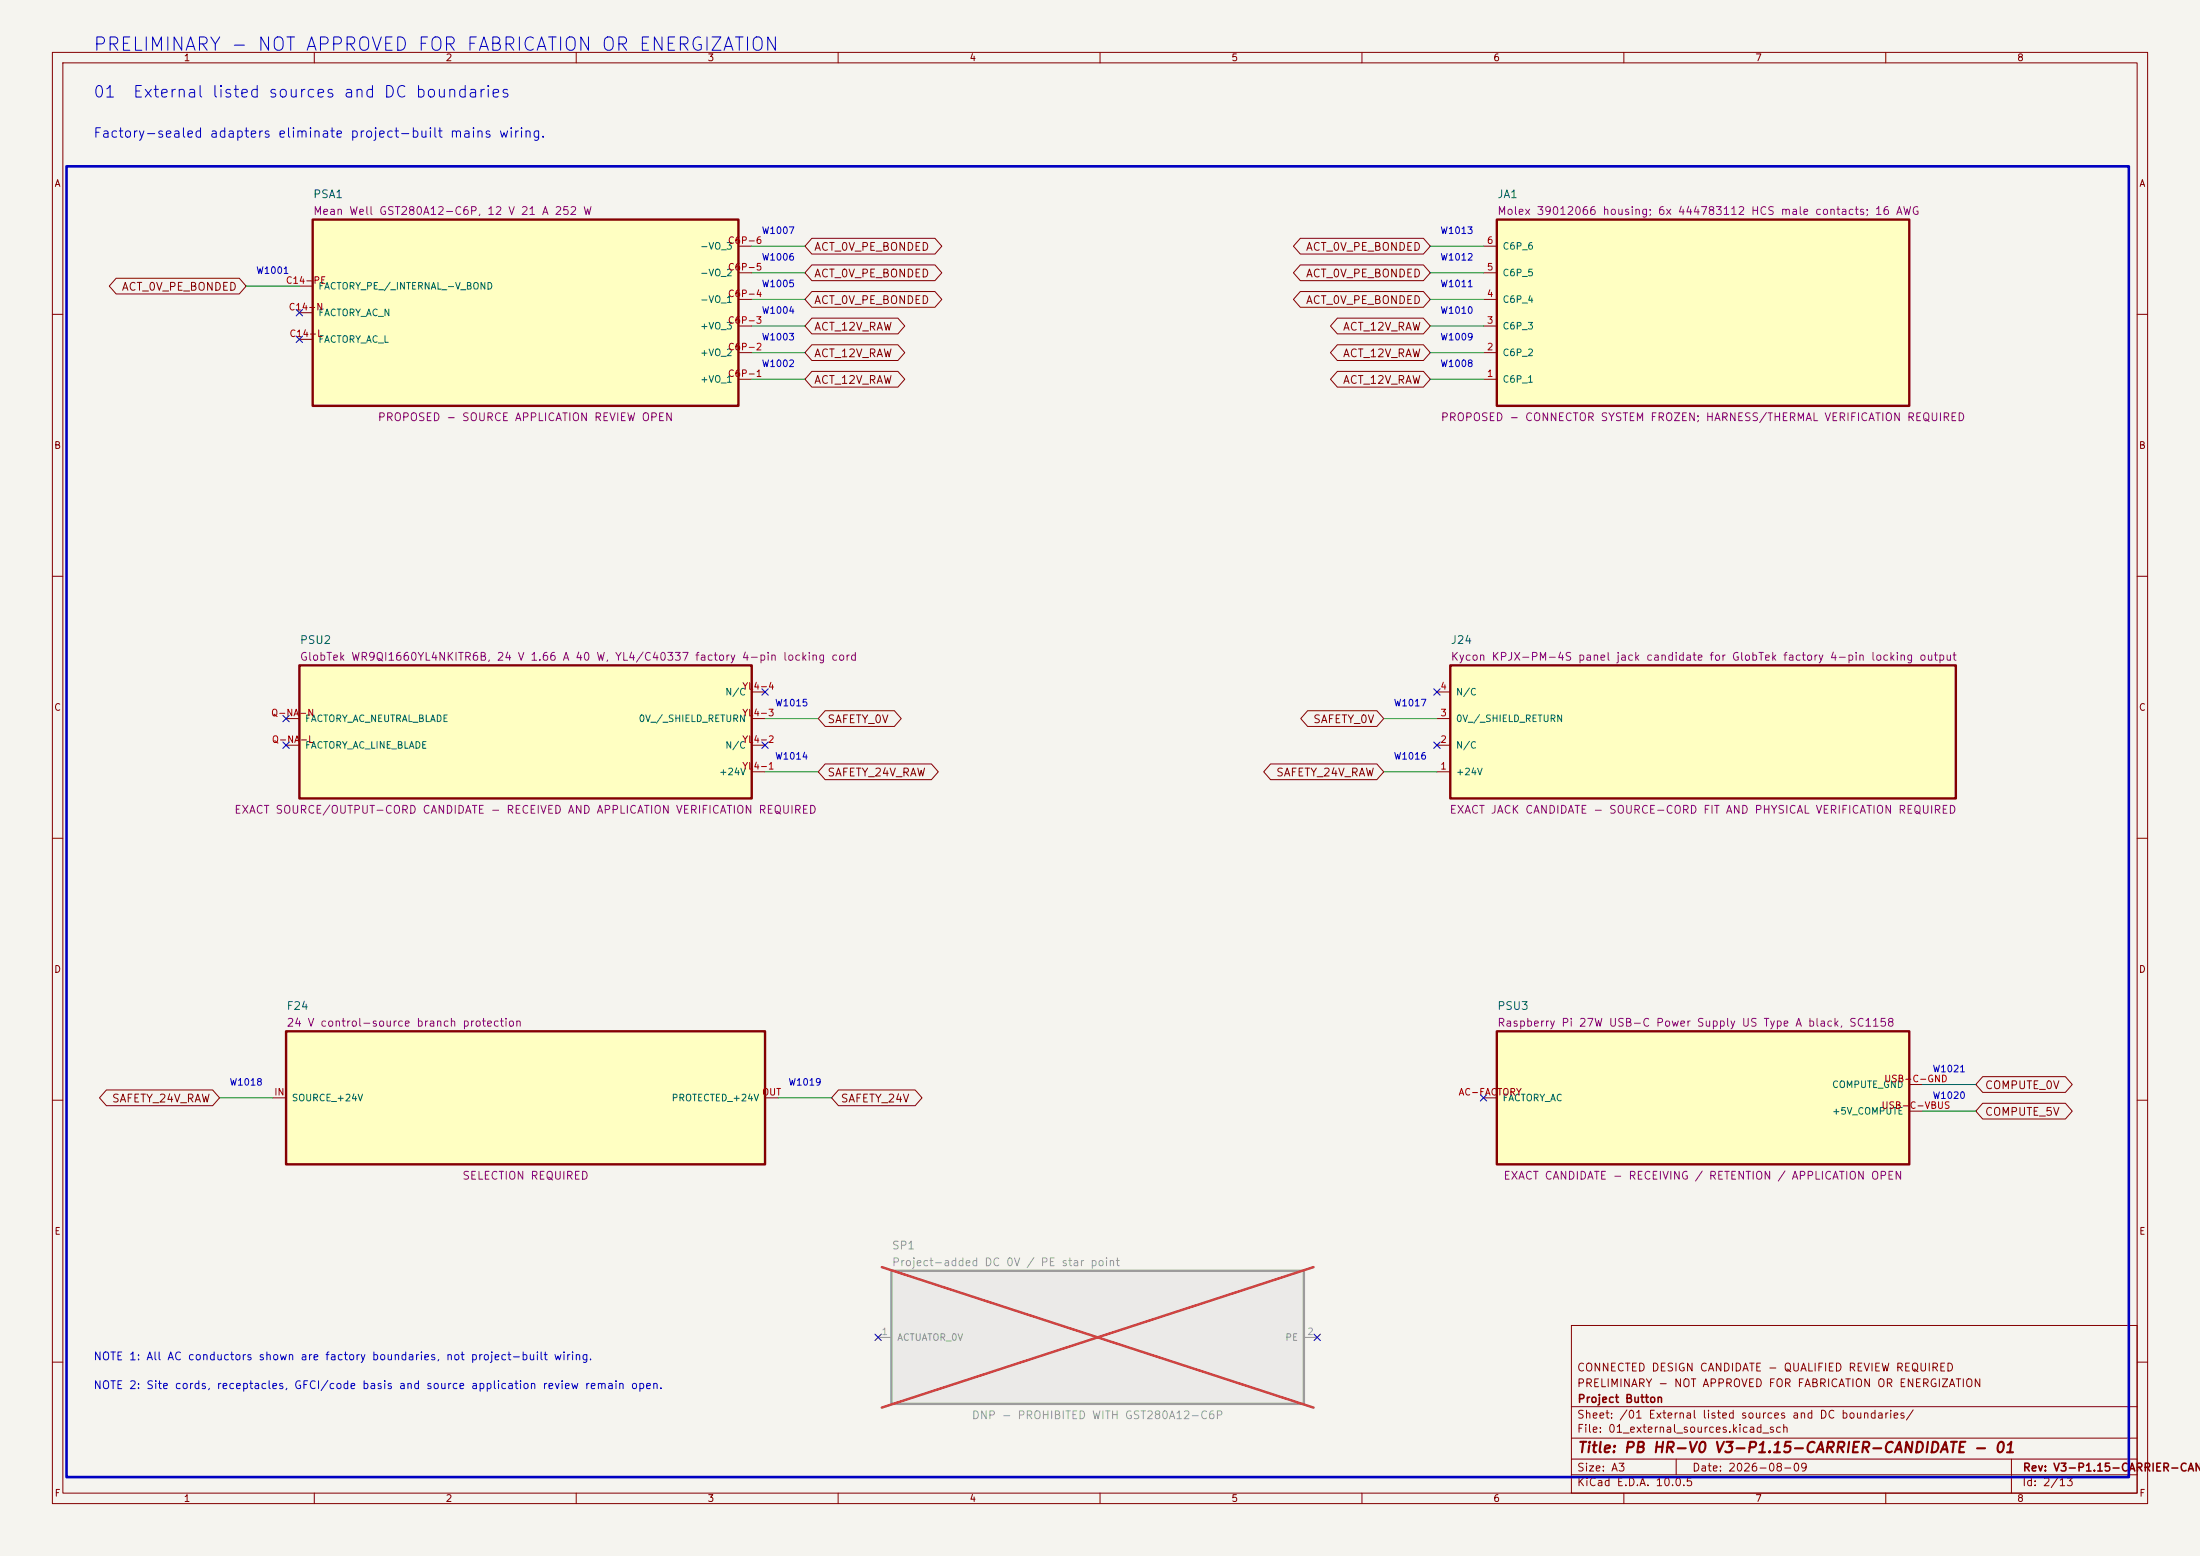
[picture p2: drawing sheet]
(kicad_sch
 (version 20250114) (generator "eeschema") (generator_version "10.0") (paper "A3")
 (title_block (title "PB HR-V0 V3-P1.15-CARRIER-CANDIDATE - 01") (date "2026-08-09") (rev "V3-P1.15-CARRIER-CANDIDATE")
  (company "Project Button") (comment 1 "PRELIMINARY - NOT APPROVED FOR FABRICATION OR ENERGIZATION") (comment 2 "CONNECTED DESIGN CANDIDATE - QUALIFIED REVIEW REQUIRED"))
 (lib_symbols (symbol "PBV3:PSA1"
   (pin_names (offset 1.016)) (exclude_from_sim no) (in_bom yes) (on_board yes)
   (property "Reference" "PSA1" (at -40.64 -21.78 0) (effects (font (size 1.50 1.50)) (justify left bottom)))
   (property "Value" "Mean Well GST280A12-C6P, 12 V 21 A 252 W" (at 0.00 0.00 0) (effects (font (size 1.50 1.50)) (hide yes)))
   (property "Footprint" "" (at 0.00 0.00 0) (effects (font (size 1.50 1.50)) (hide yes)))
   (property "Datasheet" "https://www.meanwell.com/Upload/PDF/GST280A/GST280A-SPEC.PDF" (at 0.00 0.00 0) (effects (font (size 1.50 1.50)) (hide yes)))
   (property "Description" "External Class I adapter. Pins 1-3 are +Vo and 4-6 are -Vo; -Vo is bonded to incoming PE inside the source. Do not add a second 0V/PE bond." (at 0.00 0.00 0) (effects (font (size 1.50 1.50)) (hide yes)))
   (property "Status" "PROPOSED - SOURCE APPLICATION REVIEW OPEN" (at 0.00 20.78 0) (effects (font (size 1.50 1.50)) (justify bottom)))
   (property "Evidence" "GST280A-SPEC 2026-04-03" (at 0.00 0.00 0) (effects (font (size 1.50 1.50)) (hide yes)))
   (property "Display" "Mean Well GST280A12-C6P, 12 V 21 A 252 W" (at -40.64 -18.58 0) (effects (font (size 1.50 1.50)) (justify left bottom)))
   (symbol "PSA1_0_1"
    (rectangle (start -40.64 -17.78) (end 40.64 17.78) (stroke (width 0.45) (type solid)) (fill (type background))))
   (symbol "PSA1_1_1" (pin passive line (at -43.18 -5.08 0) (length 2.54) (name "FACTORY AC L" (effects (font (size 1.27 1.27)))) (number "C14-L" (effects (font (size 1.27 1.27))))) (pin passive line (at -43.18 0.00 0) (length 2.54) (name "FACTORY AC N" (effects (font (size 1.27 1.27)))) (number "C14-N" (effects (font (size 1.27 1.27))))) (pin passive line (at -43.18 5.08 0) (length 2.54) (name "FACTORY PE / INTERNAL -V BOND" (effects (font (size 1.27 1.27)))) (number "C14-PE" (effects (font (size 1.27 1.27))))) (pin passive line (at 43.18 -12.70 180) (length 2.54) (name "+VO 1" (effects (font (size 1.27 1.27)))) (number "C6P-1" (effects (font (size 1.27 1.27))))) (pin passive line (at 43.18 -7.62 180) (length 2.54) (name "+VO 2" (effects (font (size 1.27 1.27)))) (number "C6P-2" (effects (font (size 1.27 1.27))))) (pin passive line (at 43.18 -2.54 180) (length 2.54) (name "+VO 3" (effects (font (size 1.27 1.27)))) (number "C6P-3" (effects (font (size 1.27 1.27))))) (pin passive line (at 43.18 2.54 180) (length 2.54) (name "-VO 1" (effects (font (size 1.27 1.27)))) (number "C6P-4" (effects (font (size 1.27 1.27))))) (pin passive line (at 43.18 7.62 180) (length 2.54) (name "-VO 2" (effects (font (size 1.27 1.27)))) (number "C6P-5" (effects (font (size 1.27 1.27))))) (pin passive line (at 43.18 12.70 180) (length 2.54) (name "-VO 3" (effects (font (size 1.27 1.27)))) (number "C6P-6" (effects (font (size 1.27 1.27))))))
   (embedded_fonts no))
(symbol "PBV3:JA1"
   (pin_names (offset 1.016)) (exclude_from_sim no) (in_bom yes) (on_board yes)
   (property "Reference" "JA1" (at -39.37 -21.78 0) (effects (font (size 1.50 1.50)) (justify left bottom)))
   (property "Value" "Molex 39012066 housing; 6x 444783112 HCS male contacts; 16 AWG" (at 0.00 0.00 0) (effects (font (size 1.50 1.50)) (hide yes)))
   (property "Footprint" "" (at 0.00 0.00 0) (effects (font (size 1.50 1.50)) (hide yes)))
   (property "Datasheet" "https://www.molex.com/en-us/products/part-detail/39012066" (at 0.00 0.00 0) (effects (font (size 1.50 1.50)) (hide yes)))
   (property "Description" "Mates the source's 39-01-2060-equivalent receptacle. Use six individual 16 AWG copper conductors, one per contact, and Molex tool 63819-0900. Pins 1-3 are +12 V and 4-6 are bonded 0 V. Do not hot-plug or use current sharing as a safety assumption." (at 0.00 0.00 0) (effects (font (size 1.50 1.50)) (hide yes)))
   (property "Status" "PROPOSED - CONNECTOR SYSTEM FROZEN; HARNESS/THERMAL VERIFICATION REQUIRED" (at 0.00 20.78 0) (effects (font (size 1.50 1.50)) (justify bottom)))
   (property "Evidence" "Molex 5559 and 44478 series data accessed 2026-08-06; PS-44476-001 rev D dated 2003-06-12; ATS-638190900 rev H dated 2015-08-28. Six-contact 16 AWG HCS project-side screen is 21 A / 3 = 7 A per contact versus the published 11 A HCS guideline. The adapter-side contact construction and real current division are not published, so received-harness thermal, crimp and current-division tests remain mandatory." (at 0.00 0.00 0) (effects (font (size 1.50 1.50)) (hide yes)))
   (property "Display" "Molex 39012066 housing; 6x 444783112 HCS male contacts; 16 AWG" (at -39.37 -18.58 0) (effects (font (size 1.50 1.50)) (justify left bottom)))
   (symbol "JA1_0_1"
    (rectangle (start -39.37 -17.78) (end 39.37 17.78) (stroke (width 0.45) (type solid)) (fill (type background))))
   (symbol "JA1_1_1" (pin passive line (at -41.91 -12.70 0) (length 2.54) (name "C6P 1" (effects (font (size 1.27 1.27)))) (number "1" (effects (font (size 1.27 1.27))))) (pin passive line (at -41.91 -7.62 0) (length 2.54) (name "C6P 2" (effects (font (size 1.27 1.27)))) (number "2" (effects (font (size 1.27 1.27))))) (pin passive line (at -41.91 -2.54 0) (length 2.54) (name "C6P 3" (effects (font (size 1.27 1.27)))) (number "3" (effects (font (size 1.27 1.27))))) (pin passive line (at -41.91 2.54 0) (length 2.54) (name "C6P 4" (effects (font (size 1.27 1.27)))) (number "4" (effects (font (size 1.27 1.27))))) (pin passive line (at -41.91 7.62 0) (length 2.54) (name "C6P 5" (effects (font (size 1.27 1.27)))) (number "5" (effects (font (size 1.27 1.27))))) (pin passive line (at -41.91 12.70 0) (length 2.54) (name "C6P 6" (effects (font (size 1.27 1.27)))) (number "6" (effects (font (size 1.27 1.27))))))
   (embedded_fonts no))
(symbol "PBV3:PSU2"
   (pin_names (offset 1.016)) (exclude_from_sim no) (in_bom yes) (on_board yes)
   (property "Reference" "PSU2" (at -43.18 -16.70 0) (effects (font (size 1.50 1.50)) (justify left bottom)))
   (property "Value" "GlobTek WR9QI1660YL4NKITR6B, 24 V 1.66 A 40 W, YL4/C40337 factory 4-pin locking cord" (at 0.00 0.00 0) (effects (font (size 1.50 1.50)) (hide yes)))
   (property "Footprint" "" (at 0.00 0.00 0) (effects (font (size 1.50 1.50)) (hide yes)))
   (property "Datasheet" "https://www.globtek.com/_0/WR9QI1660YL4NKITR6B/o" (at 0.00 0.00 0) (effects (font (size 1.50 1.50)) (hide yes)))
   (property "Description" "Factory-sealed Class II wall adapter with floating output and included interchangeable Q blade kit. Rev B specifies a 1200 mm UL 1185 16 AWG 1C-plus-shield output cord, YL4 four-pin locking plug, pin 1 +24 V, pin 3 return/shield, and pins 2/4 N/C. Output current limit is 110-160% with auto-recovery; full rated load is specified only through 40 C ambient and derates to 80% at 50 C. Do not connect until received identity, blade retention, plug identity, polarity, load/startup, abnormal-condition and site-use evidence are accepted." (at 0.00 0.00 0) (effects (font (size 1.50 1.50)) (hide yes)))
   (property "Status" "EXACT SOURCE/OUTPUT-CORD CANDIDATE - RECEIVED AND APPLICATION VERIFICATION REQUIRED" (at 0.00 15.70 0) (effects (font (size 1.50 1.50)) (justify bottom)))
   (property "Evidence" "GlobTek WR9QI1660YL4NKITR6B specification Rev B; current generated copy and product page rechecked 2026-08-08." (at 0.00 0.00 0) (effects (font (size 1.50 1.50)) (hide yes)))
   (property "Display" "GlobTek WR9QI1660YL4NKITR6B, 24 V 1.66 A 40 W, YL4/C40337 factory 4-pin locking cord" (at -43.18 -13.50 0) (effects (font (size 1.50 1.50)) (justify left bottom)))
   (symbol "PSU2_0_1"
    (rectangle (start -43.18 -12.70) (end 43.18 12.70) (stroke (width 0.45) (type solid)) (fill (type background))))
   (symbol "PSU2_1_1" (pin passive line (at -45.72 -2.54 0) (length 2.54) (name "FACTORY AC LINE BLADE" (effects (font (size 1.27 1.27)))) (number "Q-NA-L" (effects (font (size 1.27 1.27))))) (pin passive line (at -45.72 2.54 0) (length 2.54) (name "FACTORY AC NEUTRAL BLADE" (effects (font (size 1.27 1.27)))) (number "Q-NA-N" (effects (font (size 1.27 1.27))))) (pin passive line (at 45.72 -7.62 180) (length 2.54) (name "+24V" (effects (font (size 1.27 1.27)))) (number "YL4-1" (effects (font (size 1.27 1.27))))) (pin passive line (at 45.72 -2.54 180) (length 2.54) (name "N/C" (effects (font (size 1.27 1.27)))) (number "YL4-2" (effects (font (size 1.27 1.27))))) (pin passive line (at 45.72 2.54 180) (length 2.54) (name "0V / SHIELD RETURN" (effects (font (size 1.27 1.27)))) (number "YL4-3" (effects (font (size 1.27 1.27))))) (pin passive line (at 45.72 7.62 180) (length 2.54) (name "N/C" (effects (font (size 1.27 1.27)))) (number "YL4-4" (effects (font (size 1.27 1.27))))))
   (embedded_fonts no))
(symbol "PBV3:J24"
   (pin_names (offset 1.016)) (exclude_from_sim no) (in_bom yes) (on_board yes)
   (property "Reference" "J24" (at -48.26 -16.70 0) (effects (font (size 1.50 1.50)) (justify left bottom)))
   (property "Value" "Kycon KPJX-PM-4S panel jack candidate for GlobTek factory 4-pin locking output" (at 0.00 0.00 0) (effects (font (size 1.50 1.50)) (hide yes)))
   (property "Footprint" "" (at 0.00 0.00 0) (effects (font (size 1.50 1.50)) (hide yes)))
   (property "Datasheet" "https://www.kycon.com/Pub_Eng_Draw/KPJX-PM-4S.pdf" (at 0.00 0.00 0) (effects (font (size 1.50 1.50)) (hide yes)))
   (property "Description" "GlobTek identifies YL4 as the KPPX-4P connector type and the exact PSU2 drawing assigns only pin 1 +24 V and pin 3 return/shield; pins 2 and 4 are N/C. Kycon recommends KPJX-PM-4S for KPPX plugs. GlobTek still permits a connector 'or equal', so received plug identity, keyed plug/jack view, fit, continuity and polarity remain mandatory. No N/C pin may be repurposed." (at 0.00 0.00 0) (effects (font (size 1.50 1.50)) (hide yes)))
   (property "Status" "EXACT JACK CANDIDATE - SOURCE-CORD FIT AND PHYSICAL VERIFICATION REQUIRED" (at 0.00 15.70 0) (effects (font (size 1.50 1.50)) (justify bottom)))
   (property "Evidence" "GlobTek WR9QI1660YL4NKITR6B Rev B and YL4/KPPX-4P source records rechecked 2026-08-08; Kycon KPJX-PM catalog 0126 and KPJX-PM-4S drawing Rev C2 dated 2026-01-08." (at 0.00 0.00 0) (effects (font (size 1.50 1.50)) (hide yes)))
   (property "Display" "Kycon KPJX-PM-4S panel jack candidate for GlobTek factory 4-pin locking output" (at -48.26 -13.50 0) (effects (font (size 1.50 1.50)) (justify left bottom)))
   (symbol "J24_0_1"
    (rectangle (start -48.26 -12.70) (end 48.26 12.70) (stroke (width 0.45) (type solid)) (fill (type background))))
   (symbol "J24_1_1" (pin passive line (at -50.80 -7.62 0) (length 2.54) (name "+24V" (effects (font (size 1.27 1.27)))) (number "1" (effects (font (size 1.27 1.27))))) (pin passive line (at -50.80 -2.54 0) (length 2.54) (name "N/C" (effects (font (size 1.27 1.27)))) (number "2" (effects (font (size 1.27 1.27))))) (pin passive line (at -50.80 2.54 0) (length 2.54) (name "0V / SHIELD RETURN" (effects (font (size 1.27 1.27)))) (number "3" (effects (font (size 1.27 1.27))))) (pin passive line (at -50.80 7.62 0) (length 2.54) (name "N/C" (effects (font (size 1.27 1.27)))) (number "4" (effects (font (size 1.27 1.27))))))
   (embedded_fonts no))
(symbol "PBV3:F24"
   (pin_names (offset 1.016)) (exclude_from_sim no) (in_bom yes) (on_board yes)
   (property "Reference" "F24" (at -45.72 -16.70 0) (effects (font (size 1.50 1.50)) (justify left bottom)))
   (property "Value" "24 V control-source branch protection" (at 0.00 0.00 0) (effects (font (size 1.50 1.50)) (hide yes)))
   (property "Footprint" "" (at 0.00 0.00 0) (effects (font (size 1.50 1.50)) (hide yes)))
   (property "Datasheet" "" (at 0.00 0.00 0) (effects (font (size 1.50 1.50)) (hide yes)))
   (property "Description" "Separate protection function downstream of J24V1. Select only after source fault current, inrush, downstream conductor/connector limits, ambient, bundling, cable length, time-current coordination and jurisdiction are accepted." (at 0.00 0.00 0) (effects (font (size 1.50 1.50)) (hide yes)))
   (property "Status" "SELECTION REQUIRED" (at 0.00 15.70 0) (effects (font (size 1.50 1.50)) (justify bottom)))
   (property "Evidence" "" (at 0.00 0.00 0) (effects (font (size 1.50 1.50)) (hide yes)))
   (property "Display" "24 V control-source branch protection" (at -45.72 -13.50 0) (effects (font (size 1.50 1.50)) (justify left bottom)))
   (symbol "F24_0_1"
    (rectangle (start -45.72 -12.70) (end 45.72 12.70) (stroke (width 0.45) (type solid)) (fill (type background))))
   (symbol "F24_1_1" (pin passive line (at -48.26 0.00 0) (length 2.54) (name "SOURCE +24V" (effects (font (size 1.27 1.27)))) (number "IN" (effects (font (size 1.27 1.27))))) (pin passive line (at 48.26 0.00 180) (length 2.54) (name "PROTECTED +24V" (effects (font (size 1.27 1.27)))) (number "OUT" (effects (font (size 1.27 1.27))))))
   (embedded_fonts no))
(symbol "PBV3:PSU3"
   (pin_names (offset 1.016)) (exclude_from_sim no) (in_bom yes) (on_board yes)
   (property "Reference" "PSU3" (at -39.37 -16.70 0) (effects (font (size 1.50 1.50)) (justify left bottom)))
   (property "Value" "Raspberry Pi 27W USB-C Power Supply US Type A black, SC1158" (at 0.00 0.00 0) (effects (font (size 1.50 1.50)) (hide yes)))
   (property "Footprint" "" (at 0.00 0.00 0) (effects (font (size 1.50 1.50)) (hide yes)))
   (property "Datasheet" "https://www.raspberrypi.com/products/27w-power-supply/" (at 0.00 0.00 0) (effects (font (size 1.50 1.50)) (hide yes)))
   (property "Description" "The current Raspberry Pi configurator maps the selected US Type-A black model to SC1158 through manufacturer-generated approved-reseller links. The product brief specifies 5.1 V / 5 A and a 1.2 m captive 17 AWG cable. Received identity, site/receptacle suitability, cable and USB-C retention, load/startup/brownout, thermal behavior and physical verification remain open. Compute remains powered for diagnostics during E-stop and has no safety authority." (at 0.00 0.00 0) (effects (font (size 1.50 1.50)) (hide yes)))
   (property "Status" "EXACT CANDIDATE - RECEIVING / RETENTION / APPLICATION OPEN" (at 0.00 15.70 0) (effects (font (size 1.50 1.50)) (justify bottom)))
   (property "Evidence" "Raspberry Pi 27W USB-C Power Supply product brief RP-008245-DS-1, published October 2023; portal/product/configurator and US authorization records rechecked 2026-08-08. Selected model: US Type A black; manufacturer-generated DigiKey/Mouser links identify SC1158." (at 0.00 0.00 0) (effects (font (size 1.50 1.50)) (hide yes)))
   (property "Display" "Raspberry Pi 27W USB-C Power Supply US Type A black, SC1158" (at -39.37 -13.50 0) (effects (font (size 1.50 1.50)) (justify left bottom)))
   (symbol "PSU3_0_1"
    (rectangle (start -39.37 -12.70) (end 39.37 12.70) (stroke (width 0.45) (type solid)) (fill (type background))))
   (symbol "PSU3_1_1" (pin passive line (at -41.91 0.00 0) (length 2.54) (name "FACTORY AC" (effects (font (size 1.27 1.27)))) (number "AC-FACTORY" (effects (font (size 1.27 1.27))))) (pin passive line (at 41.91 -2.54 180) (length 2.54) (name "+5V COMPUTE" (effects (font (size 1.27 1.27)))) (number "USB-C-VBUS" (effects (font (size 1.27 1.27))))) (pin passive line (at 41.91 2.54 180) (length 2.54) (name "COMPUTE GND" (effects (font (size 1.27 1.27)))) (number "USB-C-GND" (effects (font (size 1.27 1.27))))))
   (embedded_fonts no))
(symbol "PBV3:SP1"
   (pin_names (offset 1.016)) (exclude_from_sim no) (in_bom yes) (on_board yes)
   (property "Reference" "SP1" (at -39.37 -16.70 0) (effects (font (size 1.50 1.50)) (justify left bottom)))
   (property "Value" "Project-added DC 0V / PE star point" (at 0.00 0.00 0) (effects (font (size 1.50 1.50)) (hide yes)))
   (property "Footprint" "" (at 0.00 0.00 0) (effects (font (size 1.50 1.50)) (hide yes)))
   (property "Datasheet" "" (at 0.00 0.00 0) (effects (font (size 1.50 1.50)) (hide yes)))
   (property "Description" "The source already bonds -V to PE. Do not fit SP1 or add a parallel robot-frame bond." (at 0.00 0.00 0) (effects (font (size 1.50 1.50)) (hide yes)))
   (property "Status" "DNP - PROHIBITED WITH GST280A12-C6P" (at 0.00 15.70 0) (effects (font (size 1.50 1.50)) (justify bottom)))
   (property "Evidence" "" (at 0.00 0.00 0) (effects (font (size 1.50 1.50)) (hide yes)))
   (property "Display" "Project-added DC 0V / PE star point" (at -39.37 -13.50 0) (effects (font (size 1.50 1.50)) (justify left bottom)))
   (symbol "SP1_0_1"
    (rectangle (start -39.37 -12.70) (end 39.37 12.70) (stroke (width 0.45) (type solid)) (fill (type background))))
   (symbol "SP1_1_1" (pin passive line (at -41.91 0.00 0) (length 2.54) (name "ACTUATOR 0V" (effects (font (size 1.27 1.27)))) (number "1" (effects (font (size 1.27 1.27))))) (pin passive line (at 41.91 0.00 180) (length 2.54) (name "PE" (effects (font (size 1.27 1.27)))) (number "2" (effects (font (size 1.27 1.27))))))
   (embedded_fonts no)))
 (text "PRELIMINARY - NOT APPROVED FOR FABRICATION OR ENERGIZATION" (exclude_from_sim no) (at 17.78 10.16 0) (effects (font (size 2.54 2.54)) (justify left bottom))) (text "01  External listed sources and DC boundaries" (exclude_from_sim no) (at 17.78 19.05 0) (effects (font (size 2.20 2.20)) (justify left bottom))) (text "Factory-sealed adapters eliminate project-built mains wiring." (exclude_from_sim no) (at 17.78 26.67 0) (effects (font (size 1.80 1.80)) (justify left bottom))) (rectangle (start 12.70 31.75) (end 406.40 281.94) (stroke (width 0.50) (type solid)) (fill (type none))) (no_connect (at 57.15 64.77))
(no_connect (at 57.15 59.69))
(wire (pts (xy 57.15 54.61) (xy 46.99 54.61)) (stroke (width 0) (type default)))
(global_label "ACT_0V_PE_BONDED" (shape bidirectional) (at 46.99 54.61 180) (fields_autoplaced yes) (effects (font (size 1.50 1.50)) (justify right))
    (property "Intersheetrefs" "${INTERSHEET_REFS}" (at 46.99 57.15 0) (effects (font (size 1.27 1.27)) (hide yes))))
(text "W1001" (exclude_from_sim no) (at 52.07 52.61 0) (effects (font (size 1.27 1.27)) (justify bottom)))
(wire (pts (xy 143.51 72.39) (xy 153.67 72.39)) (stroke (width 0) (type default)))
(global_label "ACT_12V_RAW" (shape bidirectional) (at 153.67 72.39 0) (fields_autoplaced yes) (effects (font (size 1.50 1.50)) (justify left))
    (property "Intersheetrefs" "${INTERSHEET_REFS}" (at 153.67 74.93 0) (effects (font (size 1.27 1.27)) (hide yes))))
(text "W1002" (exclude_from_sim no) (at 148.59 70.39 0) (effects (font (size 1.27 1.27)) (justify bottom)))
(wire (pts (xy 143.51 67.31) (xy 153.67 67.31)) (stroke (width 0) (type default)))
(global_label "ACT_12V_RAW" (shape bidirectional) (at 153.67 67.31 0) (fields_autoplaced yes) (effects (font (size 1.50 1.50)) (justify left))
    (property "Intersheetrefs" "${INTERSHEET_REFS}" (at 153.67 69.85 0) (effects (font (size 1.27 1.27)) (hide yes))))
(text "W1003" (exclude_from_sim no) (at 148.59 65.31 0) (effects (font (size 1.27 1.27)) (justify bottom)))
(wire (pts (xy 143.51 62.23) (xy 153.67 62.23)) (stroke (width 0) (type default)))
(global_label "ACT_12V_RAW" (shape bidirectional) (at 153.67 62.23 0) (fields_autoplaced yes) (effects (font (size 1.50 1.50)) (justify left))
    (property "Intersheetrefs" "${INTERSHEET_REFS}" (at 153.67 64.77 0) (effects (font (size 1.27 1.27)) (hide yes))))
(text "W1004" (exclude_from_sim no) (at 148.59 60.23 0) (effects (font (size 1.27 1.27)) (justify bottom)))
(wire (pts (xy 143.51 57.15) (xy 153.67 57.15)) (stroke (width 0) (type default)))
(global_label "ACT_0V_PE_BONDED" (shape bidirectional) (at 153.67 57.15 0) (fields_autoplaced yes) (effects (font (size 1.50 1.50)) (justify left))
    (property "Intersheetrefs" "${INTERSHEET_REFS}" (at 153.67 59.69 0) (effects (font (size 1.27 1.27)) (hide yes))))
(text "W1005" (exclude_from_sim no) (at 148.59 55.15 0) (effects (font (size 1.27 1.27)) (justify bottom)))
(wire (pts (xy 143.51 52.07) (xy 153.67 52.07)) (stroke (width 0) (type default)))
(global_label "ACT_0V_PE_BONDED" (shape bidirectional) (at 153.67 52.07 0) (fields_autoplaced yes) (effects (font (size 1.50 1.50)) (justify left))
    (property "Intersheetrefs" "${INTERSHEET_REFS}" (at 153.67 54.61 0) (effects (font (size 1.27 1.27)) (hide yes))))
(text "W1006" (exclude_from_sim no) (at 148.59 50.07 0) (effects (font (size 1.27 1.27)) (justify bottom)))
(wire (pts (xy 143.51 46.99) (xy 153.67 46.99)) (stroke (width 0) (type default)))
(global_label "ACT_0V_PE_BONDED" (shape bidirectional) (at 153.67 46.99 0) (fields_autoplaced yes) (effects (font (size 1.50 1.50)) (justify left))
    (property "Intersheetrefs" "${INTERSHEET_REFS}" (at 153.67 49.53 0) (effects (font (size 1.27 1.27)) (hide yes))))
(text "W1007" (exclude_from_sim no) (at 148.59 44.99 0) (effects (font (size 1.27 1.27)) (justify bottom))) (wire (pts (xy 283.21 72.39) (xy 273.05 72.39)) (stroke (width 0) (type default)))
(global_label "ACT_12V_RAW" (shape bidirectional) (at 273.05 72.39 180) (fields_autoplaced yes) (effects (font (size 1.50 1.50)) (justify right))
    (property "Intersheetrefs" "${INTERSHEET_REFS}" (at 273.05 74.93 0) (effects (font (size 1.27 1.27)) (hide yes))))
(text "W1008" (exclude_from_sim no) (at 278.13 70.39 0) (effects (font (size 1.27 1.27)) (justify bottom)))
(wire (pts (xy 283.21 67.31) (xy 273.05 67.31)) (stroke (width 0) (type default)))
(global_label "ACT_12V_RAW" (shape bidirectional) (at 273.05 67.31 180) (fields_autoplaced yes) (effects (font (size 1.50 1.50)) (justify right))
    (property "Intersheetrefs" "${INTERSHEET_REFS}" (at 273.05 69.85 0) (effects (font (size 1.27 1.27)) (hide yes))))
(text "W1009" (exclude_from_sim no) (at 278.13 65.31 0) (effects (font (size 1.27 1.27)) (justify bottom)))
(wire (pts (xy 283.21 62.23) (xy 273.05 62.23)) (stroke (width 0) (type default)))
(global_label "ACT_12V_RAW" (shape bidirectional) (at 273.05 62.23 180) (fields_autoplaced yes) (effects (font (size 1.50 1.50)) (justify right))
    (property "Intersheetrefs" "${INTERSHEET_REFS}" (at 273.05 64.77 0) (effects (font (size 1.27 1.27)) (hide yes))))
(text "W1010" (exclude_from_sim no) (at 278.13 60.23 0) (effects (font (size 1.27 1.27)) (justify bottom)))
(wire (pts (xy 283.21 57.15) (xy 273.05 57.15)) (stroke (width 0) (type default)))
(global_label "ACT_0V_PE_BONDED" (shape bidirectional) (at 273.05 57.15 180) (fields_autoplaced yes) (effects (font (size 1.50 1.50)) (justify right))
    (property "Intersheetrefs" "${INTERSHEET_REFS}" (at 273.05 59.69 0) (effects (font (size 1.27 1.27)) (hide yes))))
(text "W1011" (exclude_from_sim no) (at 278.13 55.15 0) (effects (font (size 1.27 1.27)) (justify bottom)))
(wire (pts (xy 283.21 52.07) (xy 273.05 52.07)) (stroke (width 0) (type default)))
(global_label "ACT_0V_PE_BONDED" (shape bidirectional) (at 273.05 52.07 180) (fields_autoplaced yes) (effects (font (size 1.50 1.50)) (justify right))
    (property "Intersheetrefs" "${INTERSHEET_REFS}" (at 273.05 54.61 0) (effects (font (size 1.27 1.27)) (hide yes))))
(text "W1012" (exclude_from_sim no) (at 278.13 50.07 0) (effects (font (size 1.27 1.27)) (justify bottom)))
(wire (pts (xy 283.21 46.99) (xy 273.05 46.99)) (stroke (width 0) (type default)))
(global_label "ACT_0V_PE_BONDED" (shape bidirectional) (at 273.05 46.99 180) (fields_autoplaced yes) (effects (font (size 1.50 1.50)) (justify right))
    (property "Intersheetrefs" "${INTERSHEET_REFS}" (at 273.05 49.53 0) (effects (font (size 1.27 1.27)) (hide yes))))
(text "W1013" (exclude_from_sim no) (at 278.13 44.99 0) (effects (font (size 1.27 1.27)) (justify bottom))) (no_connect (at 54.61 142.24))
(no_connect (at 54.61 137.16))
(wire (pts (xy 146.05 147.32) (xy 156.21 147.32)) (stroke (width 0) (type default)))
(global_label "SAFETY_24V_RAW" (shape bidirectional) (at 156.21 147.32 0) (fields_autoplaced yes) (effects (font (size 1.50 1.50)) (justify left))
    (property "Intersheetrefs" "${INTERSHEET_REFS}" (at 156.21 149.86 0) (effects (font (size 1.27 1.27)) (hide yes))))
(text "W1014" (exclude_from_sim no) (at 151.13 145.32 0) (effects (font (size 1.27 1.27)) (justify bottom)))
(no_connect (at 146.05 142.24))
(wire (pts (xy 146.05 137.16) (xy 156.21 137.16)) (stroke (width 0) (type default)))
(global_label "SAFETY_0V" (shape bidirectional) (at 156.21 137.16 0) (fields_autoplaced yes) (effects (font (size 1.50 1.50)) (justify left))
    (property "Intersheetrefs" "${INTERSHEET_REFS}" (at 156.21 139.70 0) (effects (font (size 1.27 1.27)) (hide yes))))
(text "W1015" (exclude_from_sim no) (at 151.13 135.16 0) (effects (font (size 1.27 1.27)) (justify bottom)))
(no_connect (at 146.05 132.08)) (wire (pts (xy 274.32 147.32) (xy 264.16 147.32)) (stroke (width 0) (type default)))
(global_label "SAFETY_24V_RAW" (shape bidirectional) (at 264.16 147.32 180) (fields_autoplaced yes) (effects (font (size 1.50 1.50)) (justify right))
    (property "Intersheetrefs" "${INTERSHEET_REFS}" (at 264.16 149.86 0) (effects (font (size 1.27 1.27)) (hide yes))))
(text "W1016" (exclude_from_sim no) (at 269.24 145.32 0) (effects (font (size 1.27 1.27)) (justify bottom)))
(no_connect (at 274.32 142.24))
(wire (pts (xy 274.32 137.16) (xy 264.16 137.16)) (stroke (width 0) (type default)))
(global_label "SAFETY_0V" (shape bidirectional) (at 264.16 137.16 180) (fields_autoplaced yes) (effects (font (size 1.50 1.50)) (justify right))
    (property "Intersheetrefs" "${INTERSHEET_REFS}" (at 264.16 139.70 0) (effects (font (size 1.27 1.27)) (hide yes))))
(text "W1017" (exclude_from_sim no) (at 269.24 135.16 0) (effects (font (size 1.27 1.27)) (justify bottom)))
(no_connect (at 274.32 132.08)) (wire (pts (xy 52.07 209.55) (xy 41.91 209.55)) (stroke (width 0) (type default)))
(global_label "SAFETY_24V_RAW" (shape bidirectional) (at 41.91 209.55 180) (fields_autoplaced yes) (effects (font (size 1.50 1.50)) (justify right))
    (property "Intersheetrefs" "${INTERSHEET_REFS}" (at 41.91 212.09 0) (effects (font (size 1.27 1.27)) (hide yes))))
(text "W1018" (exclude_from_sim no) (at 46.99 207.55 0) (effects (font (size 1.27 1.27)) (justify bottom)))
(wire (pts (xy 148.59 209.55) (xy 158.75 209.55)) (stroke (width 0) (type default)))
(global_label "SAFETY_24V" (shape bidirectional) (at 158.75 209.55 0) (fields_autoplaced yes) (effects (font (size 1.50 1.50)) (justify left))
    (property "Intersheetrefs" "${INTERSHEET_REFS}" (at 158.75 212.09 0) (effects (font (size 1.27 1.27)) (hide yes))))
(text "W1019" (exclude_from_sim no) (at 153.67 207.55 0) (effects (font (size 1.27 1.27)) (justify bottom))) (no_connect (at 283.21 209.55))
(wire (pts (xy 367.03 212.09) (xy 377.19 212.09)) (stroke (width 0) (type default)))
(global_label "COMPUTE_5V" (shape bidirectional) (at 377.19 212.09 0) (fields_autoplaced yes) (effects (font (size 1.50 1.50)) (justify left))
    (property "Intersheetrefs" "${INTERSHEET_REFS}" (at 377.19 214.63 0) (effects (font (size 1.27 1.27)) (hide yes))))
(text "W1020" (exclude_from_sim no) (at 372.11 210.09 0) (effects (font (size 1.27 1.27)) (justify bottom)))
(wire (pts (xy 367.03 207.01) (xy 377.19 207.01)) (stroke (width 0) (type default)))
(global_label "COMPUTE_0V" (shape bidirectional) (at 377.19 207.01 0) (fields_autoplaced yes) (effects (font (size 1.50 1.50)) (justify left))
    (property "Intersheetrefs" "${INTERSHEET_REFS}" (at 377.19 209.55 0) (effects (font (size 1.27 1.27)) (hide yes))))
(text "W1021" (exclude_from_sim no) (at 372.11 205.01 0) (effects (font (size 1.27 1.27)) (justify bottom))) (no_connect (at 167.64 255.27))
(no_connect (at 251.46 255.27)) (text "NOTE 1: All AC conductors shown are factory boundaries, not project-built wiring." (exclude_from_sim no) (at 17.78 260.00 0) (effects (font (size 1.50 1.50)) (justify left bottom))) (text "NOTE 2: Site cords, receptacles, GFCI/code basis and source application review remain open." (exclude_from_sim no) (at 17.78 265.50 0) (effects (font (size 1.50 1.50)) (justify left bottom)))
 (symbol
   (lib_id "PBV3:PSA1") (at 100.33 59.69 0) (unit 1) (exclude_from_sim no) (in_bom yes) (on_board yes) (dnp no)
   (property "Reference" "PSA1" (at 59.69 37.91 0) (effects (font (size 1.50 1.50)) (justify left bottom)))
   (property "Value" "Mean Well GST280A12-C6P, 12 V 21 A 252 W" (at 100.33 59.69 0) (effects (font (size 1.50 1.50)) (hide yes)))
   (property "Footprint" "" (at 100.33 59.69 0) (effects (font (size 1.50 1.50)) (hide yes)))
   (property "Datasheet" "https://www.meanwell.com/Upload/PDF/GST280A/GST280A-SPEC.PDF" (at 100.33 59.69 0) (effects (font (size 1.50 1.50)) (hide yes)))
   (property "Description" "External Class I adapter. Pins 1-3 are +Vo and 4-6 are -Vo; -Vo is bonded to incoming PE inside the source. Do not add a second 0V/PE bond." (at 100.33 59.69 0) (effects (font (size 1.50 1.50)) (hide yes)))
   (property "Status" "PROPOSED - SOURCE APPLICATION REVIEW OPEN" (at 100.33 80.47 0) (effects (font (size 1.50 1.50)) (justify bottom)))
   (property "Evidence" "GST280A-SPEC 2026-04-03" (at 100.33 59.69 0) (effects (font (size 1.50 1.50)) (hide yes)))
   (property "Display" "Mean Well GST280A12-C6P, 12 V 21 A 252 W" (at 59.69 41.11 0) (effects (font (size 1.50 1.50)) (justify left bottom))) (pin "C6P-1") (pin "C6P-2") (pin "C6P-3") (pin "C6P-4") (pin "C6P-5") (pin "C6P-6") (pin "C14-L") (pin "C14-N") (pin "C14-PE"))
(symbol
   (lib_id "PBV3:JA1") (at 325.12 59.69 0) (unit 1) (exclude_from_sim no) (in_bom yes) (on_board yes) (dnp no)
   (property "Reference" "JA1" (at 285.75 37.91 0) (effects (font (size 1.50 1.50)) (justify left bottom)))
   (property "Value" "Molex 39012066 housing; 6x 444783112 HCS male contacts; 16 AWG" (at 325.12 59.69 0) (effects (font (size 1.50 1.50)) (hide yes)))
   (property "Footprint" "" (at 325.12 59.69 0) (effects (font (size 1.50 1.50)) (hide yes)))
   (property "Datasheet" "https://www.molex.com/en-us/products/part-detail/39012066" (at 325.12 59.69 0) (effects (font (size 1.50 1.50)) (hide yes)))
   (property "Description" "Mates the source's 39-01-2060-equivalent receptacle. Use six individual 16 AWG copper conductors, one per contact, and Molex tool 63819-0900. Pins 1-3 are +12 V and 4-6 are bonded 0 V. Do not hot-plug or use current sharing as a safety assumption." (at 325.12 59.69 0) (effects (font (size 1.50 1.50)) (hide yes)))
   (property "Status" "PROPOSED - CONNECTOR SYSTEM FROZEN; HARNESS/THERMAL VERIFICATION REQUIRED" (at 325.12 80.47 0) (effects (font (size 1.50 1.50)) (justify bottom)))
   (property "Evidence" "Molex 5559 and 44478 series data accessed 2026-08-06; PS-44476-001 rev D dated 2003-06-12; ATS-638190900 rev H dated 2015-08-28. Six-contact 16 AWG HCS project-side screen is 21 A / 3 = 7 A per contact versus the published 11 A HCS guideline. The adapter-side contact construction and real current division are not published, so received-harness thermal, crimp and current-division tests remain mandatory." (at 325.12 59.69 0) (effects (font (size 1.50 1.50)) (hide yes)))
   (property "Display" "Molex 39012066 housing; 6x 444783112 HCS male contacts; 16 AWG" (at 285.75 41.11 0) (effects (font (size 1.50 1.50)) (justify left bottom))) (pin "1") (pin "2") (pin "3") (pin "4") (pin "5") (pin "6"))
(symbol
   (lib_id "PBV3:PSU2") (at 100.33 139.70 0) (unit 1) (exclude_from_sim no) (in_bom yes) (on_board yes) (dnp no)
   (property "Reference" "PSU2" (at 57.15 123.00 0) (effects (font (size 1.50 1.50)) (justify left bottom)))
   (property "Value" "GlobTek WR9QI1660YL4NKITR6B, 24 V 1.66 A 40 W, YL4/C40337 factory 4-pin locking cord" (at 100.33 139.70 0) (effects (font (size 1.50 1.50)) (hide yes)))
   (property "Footprint" "" (at 100.33 139.70 0) (effects (font (size 1.50 1.50)) (hide yes)))
   (property "Datasheet" "https://www.globtek.com/_0/WR9QI1660YL4NKITR6B/o" (at 100.33 139.70 0) (effects (font (size 1.50 1.50)) (hide yes)))
   (property "Description" "Factory-sealed Class II wall adapter with floating output and included interchangeable Q blade kit. Rev B specifies a 1200 mm UL 1185 16 AWG 1C-plus-shield output cord, YL4 four-pin locking plug, pin 1 +24 V, pin 3 return/shield, and pins 2/4 N/C. Output current limit is 110-160% with auto-recovery; full rated load is specified only through 40 C ambient and derates to 80% at 50 C. Do not connect until received identity, blade retention, plug identity, polarity, load/startup, abnormal-condition and site-use evidence are accepted." (at 100.33 139.70 0) (effects (font (size 1.50 1.50)) (hide yes)))
   (property "Status" "EXACT SOURCE/OUTPUT-CORD CANDIDATE - RECEIVED AND APPLICATION VERIFICATION REQUIRED" (at 100.33 155.40 0) (effects (font (size 1.50 1.50)) (justify bottom)))
   (property "Evidence" "GlobTek WR9QI1660YL4NKITR6B specification Rev B; current generated copy and product page rechecked 2026-08-08." (at 100.33 139.70 0) (effects (font (size 1.50 1.50)) (hide yes)))
   (property "Display" "GlobTek WR9QI1660YL4NKITR6B, 24 V 1.66 A 40 W, YL4/C40337 factory 4-pin locking cord" (at 57.15 126.20 0) (effects (font (size 1.50 1.50)) (justify left bottom))) (pin "Q-NA-L") (pin "Q-NA-N") (pin "YL4-1") (pin "YL4-2") (pin "YL4-3") (pin "YL4-4"))
(symbol
   (lib_id "PBV3:J24") (at 325.12 139.70 0) (unit 1) (exclude_from_sim no) (in_bom yes) (on_board yes) (dnp no)
   (property "Reference" "J24" (at 276.86 123.00 0) (effects (font (size 1.50 1.50)) (justify left bottom)))
   (property "Value" "Kycon KPJX-PM-4S panel jack candidate for GlobTek factory 4-pin locking output" (at 325.12 139.70 0) (effects (font (size 1.50 1.50)) (hide yes)))
   (property "Footprint" "" (at 325.12 139.70 0) (effects (font (size 1.50 1.50)) (hide yes)))
   (property "Datasheet" "https://www.kycon.com/Pub_Eng_Draw/KPJX-PM-4S.pdf" (at 325.12 139.70 0) (effects (font (size 1.50 1.50)) (hide yes)))
   (property "Description" "GlobTek identifies YL4 as the KPPX-4P connector type and the exact PSU2 drawing assigns only pin 1 +24 V and pin 3 return/shield; pins 2 and 4 are N/C. Kycon recommends KPJX-PM-4S for KPPX plugs. GlobTek still permits a connector 'or equal', so received plug identity, keyed plug/jack view, fit, continuity and polarity remain mandatory. No N/C pin may be repurposed." (at 325.12 139.70 0) (effects (font (size 1.50 1.50)) (hide yes)))
   (property "Status" "EXACT JACK CANDIDATE - SOURCE-CORD FIT AND PHYSICAL VERIFICATION REQUIRED" (at 325.12 155.40 0) (effects (font (size 1.50 1.50)) (justify bottom)))
   (property "Evidence" "GlobTek WR9QI1660YL4NKITR6B Rev B and YL4/KPPX-4P source records rechecked 2026-08-08; Kycon KPJX-PM catalog 0126 and KPJX-PM-4S drawing Rev C2 dated 2026-01-08." (at 325.12 139.70 0) (effects (font (size 1.50 1.50)) (hide yes)))
   (property "Display" "Kycon KPJX-PM-4S panel jack candidate for GlobTek factory 4-pin locking output" (at 276.86 126.20 0) (effects (font (size 1.50 1.50)) (justify left bottom))) (pin "1") (pin "2") (pin "3") (pin "4"))
(symbol
   (lib_id "PBV3:F24") (at 100.33 209.55 0) (unit 1) (exclude_from_sim no) (in_bom yes) (on_board yes) (dnp no)
   (property "Reference" "F24" (at 54.61 192.85 0) (effects (font (size 1.50 1.50)) (justify left bottom)))
   (property "Value" "24 V control-source branch protection" (at 100.33 209.55 0) (effects (font (size 1.50 1.50)) (hide yes)))
   (property "Footprint" "" (at 100.33 209.55 0) (effects (font (size 1.50 1.50)) (hide yes)))
   (property "Datasheet" "" (at 100.33 209.55 0) (effects (font (size 1.50 1.50)) (hide yes)))
   (property "Description" "Separate protection function downstream of J24V1. Select only after source fault current, inrush, downstream conductor/connector limits, ambient, bundling, cable length, time-current coordination and jurisdiction are accepted." (at 100.33 209.55 0) (effects (font (size 1.50 1.50)) (hide yes)))
   (property "Status" "SELECTION REQUIRED" (at 100.33 225.25 0) (effects (font (size 1.50 1.50)) (justify bottom)))
   (property "Evidence" "" (at 100.33 209.55 0) (effects (font (size 1.50 1.50)) (hide yes)))
   (property "Display" "24 V control-source branch protection" (at 54.61 196.05 0) (effects (font (size 1.50 1.50)) (justify left bottom))) (pin "IN") (pin "OUT"))
(symbol
   (lib_id "PBV3:PSU3") (at 325.12 209.55 0) (unit 1) (exclude_from_sim no) (in_bom yes) (on_board yes) (dnp no)
   (property "Reference" "PSU3" (at 285.75 192.85 0) (effects (font (size 1.50 1.50)) (justify left bottom)))
   (property "Value" "Raspberry Pi 27W USB-C Power Supply US Type A black, SC1158" (at 325.12 209.55 0) (effects (font (size 1.50 1.50)) (hide yes)))
   (property "Footprint" "" (at 325.12 209.55 0) (effects (font (size 1.50 1.50)) (hide yes)))
   (property "Datasheet" "https://www.raspberrypi.com/products/27w-power-supply/" (at 325.12 209.55 0) (effects (font (size 1.50 1.50)) (hide yes)))
   (property "Description" "The current Raspberry Pi configurator maps the selected US Type-A black model to SC1158 through manufacturer-generated approved-reseller links. The product brief specifies 5.1 V / 5 A and a 1.2 m captive 17 AWG cable. Received identity, site/receptacle suitability, cable and USB-C retention, load/startup/brownout, thermal behavior and physical verification remain open. Compute remains powered for diagnostics during E-stop and has no safety authority." (at 325.12 209.55 0) (effects (font (size 1.50 1.50)) (hide yes)))
   (property "Status" "EXACT CANDIDATE - RECEIVING / RETENTION / APPLICATION OPEN" (at 325.12 225.25 0) (effects (font (size 1.50 1.50)) (justify bottom)))
   (property "Evidence" "Raspberry Pi 27W USB-C Power Supply product brief RP-008245-DS-1, published October 2023; portal/product/configurator and US authorization records rechecked 2026-08-08. Selected model: US Type A black; manufacturer-generated DigiKey/Mouser links identify SC1158." (at 325.12 209.55 0) (effects (font (size 1.50 1.50)) (hide yes)))
   (property "Display" "Raspberry Pi 27W USB-C Power Supply US Type A black, SC1158" (at 285.75 196.05 0) (effects (font (size 1.50 1.50)) (justify left bottom))) (pin "USB-C-VBUS") (pin "USB-C-GND") (pin "AC-FACTORY"))
(symbol
   (lib_id "PBV3:SP1") (at 209.55 255.27 0) (unit 1) (exclude_from_sim no) (in_bom yes) (on_board yes) (dnp yes)
   (property "Reference" "SP1" (at 170.18 238.57 0) (effects (font (size 1.50 1.50)) (justify left bottom)))
   (property "Value" "Project-added DC 0V / PE star point" (at 209.55 255.27 0) (effects (font (size 1.50 1.50)) (hide yes)))
   (property "Footprint" "" (at 209.55 255.27 0) (effects (font (size 1.50 1.50)) (hide yes)))
   (property "Datasheet" "" (at 209.55 255.27 0) (effects (font (size 1.50 1.50)) (hide yes)))
   (property "Description" "The source already bonds -V to PE. Do not fit SP1 or add a parallel robot-frame bond." (at 209.55 255.27 0) (effects (font (size 1.50 1.50)) (hide yes)))
   (property "Status" "DNP - PROHIBITED WITH GST280A12-C6P" (at 209.55 270.97 0) (effects (font (size 1.50 1.50)) (justify bottom)))
   (property "Evidence" "" (at 209.55 255.27 0) (effects (font (size 1.50 1.50)) (hide yes)))
   (property "Display" "Project-added DC 0V / PE star point" (at 170.18 241.77 0) (effects (font (size 1.50 1.50)) (justify left bottom))) (pin "1") (pin "2"))
 (embedded_fonts no))
